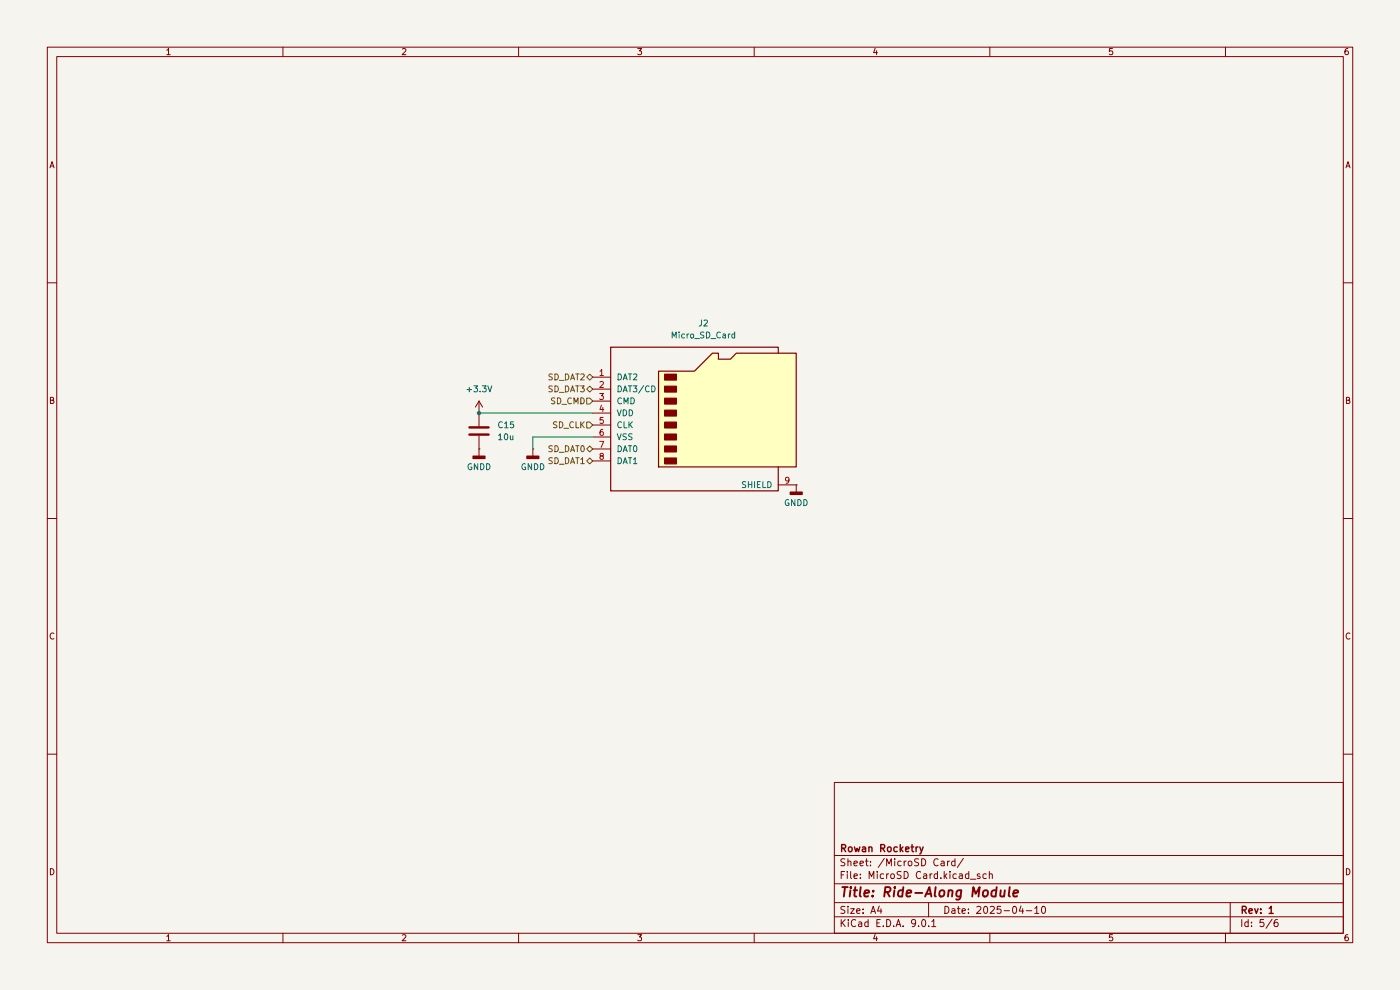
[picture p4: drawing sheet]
(kicad_sch
 (version 20250114)
 (generator "eeschema")
 (generator_version "9.0")
 (paper "A4")
 (title_block
  (title "Ride-Along Module")
  (date "2025-04-10")
  (rev "1")
  (company "Rowan Rocketry"))
 (lib_symbols
  (symbol "Connector:Micro_SD_Card"
   (pin_names
    (offset 1.016)) (exclude_from_sim no) (in_bom yes) (on_board yes)
   (property "Reference" "J" (at -16.51 15.24 0) (effects (font (size 1.27 1.27))))
   (property "Value" "Micro_SD_Card" (at 16.51 15.24 0) (effects (font (size 1.27 1.27)) (justify right)))
   (property "Footprint" "" (at 29.21 7.62 0) (effects (font (size 1.27 1.27)) (hide yes)))
   (property "Datasheet" "https://www.we-online.com/components/products/datasheet/693072010801.pdf" (at 0 0 0) (effects (font (size 1.27 1.27)) (hide yes)))
   (property "Description" "Micro SD Card Socket" (at 0 0 0) (effects (font (size 1.27 1.27)) (hide yes)))
   (symbol "Micro_SD_Card_0_1"
    (polyline (pts (xy -8.89 -11.43) (xy -8.89 8.89) (xy -1.27 8.89) (xy 2.54 12.7) (xy 3.81 12.7) (xy 3.81 11.43) (xy 6.35 11.43) (xy 7.62 12.7) (xy 20.32 12.7) (xy 20.32 -11.43) (xy -8.89 -11.43)) (stroke (width 0.254) (type default)) (fill (type background)))
    (rectangle (start -7.62 8.255) (end -5.08 6.985) (stroke (width 0) (type default)) (fill (type outline)))
    (rectangle (start -7.62 5.715) (end -5.08 4.445) (stroke (width 0) (type default)) (fill (type outline)))
    (rectangle (start -7.62 3.175) (end -5.08 1.905) (stroke (width 0) (type default)) (fill (type outline)))
    (rectangle (start -7.62 0.635) (end -5.08 -0.635) (stroke (width 0) (type default)) (fill (type outline)))
    (rectangle (start -7.62 -1.905) (end -5.08 -3.175) (stroke (width 0) (type default)) (fill (type outline)))
    (rectangle (start -7.62 -4.445) (end -5.08 -5.715) (stroke (width 0) (type default)) (fill (type outline)))
    (rectangle (start -7.62 -6.985) (end -5.08 -8.255) (stroke (width 0) (type default)) (fill (type outline)))
    (rectangle (start -7.62 -9.525) (end -5.08 -10.795) (stroke (width 0) (type default)) (fill (type outline)))
    (polyline (pts (xy 16.51 12.7) (xy 16.51 13.97) (xy -19.05 13.97) (xy -19.05 -16.51) (xy 16.51 -16.51) (xy 16.51 -11.43)) (stroke (width 0.254) (type default)) (fill (type none))))
   (symbol "Micro_SD_Card_1_1"
    (pin bidirectional line (at -22.86 7.62 0) (length 3.81) (name "DAT2" (effects (font (size 1.27 1.27)))) (number "1" (effects (font (size 1.27 1.27)))))
    (pin bidirectional line (at -22.86 5.08 0) (length 3.81) (name "DAT3/CD" (effects (font (size 1.27 1.27)))) (number "2" (effects (font (size 1.27 1.27)))))
    (pin input line (at -22.86 2.54 0) (length 3.81) (name "CMD" (effects (font (size 1.27 1.27)))) (number "3" (effects (font (size 1.27 1.27)))))
    (pin power_in line (at -22.86 0 0) (length 3.81) (name "VDD" (effects (font (size 1.27 1.27)))) (number "4" (effects (font (size 1.27 1.27)))))
    (pin input line (at -22.86 -2.54 0) (length 3.81) (name "CLK" (effects (font (size 1.27 1.27)))) (number "5" (effects (font (size 1.27 1.27)))))
    (pin power_in line (at -22.86 -5.08 0) (length 3.81) (name "VSS" (effects (font (size 1.27 1.27)))) (number "6" (effects (font (size 1.27 1.27)))))
    (pin bidirectional line (at -22.86 -7.62 0) (length 3.81) (name "DAT0" (effects (font (size 1.27 1.27)))) (number "7" (effects (font (size 1.27 1.27)))))
    (pin bidirectional line (at -22.86 -10.16 0) (length 3.81) (name "DAT1" (effects (font (size 1.27 1.27)))) (number "8" (effects (font (size 1.27 1.27)))))
    (pin passive line (at 20.32 -15.24 180) (length 3.81) (name "SHIELD" (effects (font (size 1.27 1.27)))) (number "9" (effects (font (size 1.27 1.27))))))
   (embedded_fonts no))
  (symbol "Device:C"
   (pin_numbers (hide yes))
   (pin_names
    (offset 0.254)) (exclude_from_sim no) (in_bom yes) (on_board yes)
   (property "Reference" "C" (at 0.635 2.54 0) (effects (font (size 1.27 1.27)) (justify left)))
   (property "Value" "C" (at 0.635 -2.54 0) (effects (font (size 1.27 1.27)) (justify left)))
   (property "Footprint" "" (at 0.9652 -3.81 0) (effects (font (size 1.27 1.27)) (hide yes)))
   (property "Datasheet" "~" (at 0 0 0) (effects (font (size 1.27 1.27)) (hide yes)))
   (property "Description" "Unpolarized capacitor" (at 0 0 0) (effects (font (size 1.27 1.27)) (hide yes)))
   (symbol "C_0_1"
    (polyline (pts (xy -2.032 0.762) (xy 2.032 0.762)) (stroke (width 0.508) (type default)) (fill (type none)))
    (polyline (pts (xy -2.032 -0.762) (xy 2.032 -0.762)) (stroke (width 0.508) (type default)) (fill (type none))))
   (symbol "C_1_1"
    (pin passive line (at 0 3.81 270) (length 2.794) (name "~" (effects (font (size 1.27 1.27)))) (number "1" (effects (font (size 1.27 1.27)))))
    (pin passive line (at 0 -3.81 90) (length 2.794) (name "~" (effects (font (size 1.27 1.27)))) (number "2" (effects (font (size 1.27 1.27))))))
   (embedded_fonts no))
  (symbol "power:+3.3V"
   (power)
   (pin_numbers (hide yes))
   (pin_names
    (offset 0) (hide yes)) (exclude_from_sim no) (in_bom yes) (on_board yes)
   (property "Reference" "#PWR" (at 0 -3.81 0) (effects (font (size 1.27 1.27)) (hide yes)))
   (property "Value" "+3.3V" (at 0 3.556 0) (effects (font (size 1.27 1.27))))
   (property "Footprint" "" (at 0 0 0) (effects (font (size 1.27 1.27)) (hide yes)))
   (property "Datasheet" "" (at 0 0 0) (effects (font (size 1.27 1.27)) (hide yes)))
   (property "Description" "Power symbol creates a global label with name \"+3.3V\"" (at 0 0 0) (effects (font (size 1.27 1.27)) (hide yes)))
   (symbol "+3.3V_0_1"
    (polyline (pts (xy -0.762 1.27) (xy 0 2.54)) (stroke (width 0) (type default)) (fill (type none)))
    (polyline (pts (xy 0 2.54) (xy 0.762 1.27)) (stroke (width 0) (type default)) (fill (type none)))
    (polyline (pts (xy 0 0) (xy 0 2.54)) (stroke (width 0) (type default)) (fill (type none))))
   (symbol "+3.3V_1_1"
    (pin power_in line (at 0 0 90) (length 0) (name "~" (effects (font (size 1.27 1.27)))) (number "1" (effects (font (size 1.27 1.27))))))
   (embedded_fonts no))
  (symbol "power:GNDD"
   (power)
   (pin_numbers (hide yes))
   (pin_names
    (offset 0) (hide yes)) (exclude_from_sim no) (in_bom yes) (on_board yes)
   (property "Reference" "#PWR" (at 0 -6.35 0) (effects (font (size 1.27 1.27)) (hide yes)))
   (property "Value" "GNDD" (at 0 -3.175 0) (effects (font (size 1.27 1.27))))
   (property "Footprint" "" (at 0 0 0) (effects (font (size 1.27 1.27)) (hide yes)))
   (property "Datasheet" "" (at 0 0 0) (effects (font (size 1.27 1.27)) (hide yes)))
   (property "Description" "Power symbol creates a global label with name \"GNDD\" , digital ground" (at 0 0 0) (effects (font (size 1.27 1.27)) (hide yes)))
   (symbol "GNDD_0_1"
    (rectangle (start -1.27 -1.524) (end 1.27 -2.032) (stroke (width 0.254) (type default)) (fill (type outline)))
    (polyline (pts (xy 0 0) (xy 0 -1.524)) (stroke (width 0) (type default)) (fill (type none))))
   (symbol "GNDD_1_1"
    (pin power_in line (at 0 0 270) (length 0) (name "~" (effects (font (size 1.27 1.27)))) (number "1" (effects (font (size 1.27 1.27))))))
   (embedded_fonts no)))
 (junction
  (at 101.6 87.63)
  (diameter 0)
  (color 0 0 0 0))
 (wire
  (pts (xy 113.03 92.71) (xy 125.73 92.71))
  (stroke (width 0) (type default)))
 (wire
  (pts (xy 113.03 95.25) (xy 113.03 92.71))
  (stroke (width 0) (type default)))
 (wire
  (pts (xy 101.6 87.63) (xy 125.73 87.63))
  (stroke (width 0) (type default)))
 (hierarchical_label "SD_CMD"
  (shape input)
  (at 125.73 85.09 180)
  (effects (font (size 1.27 1.27)) (justify right)))
 (hierarchical_label "SD_DAT2"
  (shape bidirectional)
  (at 125.73 80.01 180)
  (effects (font (size 1.27 1.27)) (justify right)))
 (hierarchical_label "SD_CLK"
  (shape input)
  (at 125.73 90.17 180)
  (effects (font (size 1.27 1.27)) (justify right)))
 (hierarchical_label "SD_DAT3"
  (shape bidirectional)
  (at 125.73 82.55 180)
  (effects (font (size 1.27 1.27)) (justify right)))
 (hierarchical_label "SD_DAT0"
  (shape bidirectional)
  (at 125.73 95.25 180)
  (effects (font (size 1.27 1.27)) (justify right)))
 (hierarchical_label "SD_DAT1"
  (shape bidirectional)
  (at 125.73 97.79 180)
  (effects (font (size 1.27 1.27)) (justify right)))
 (symbol
  (lib_id "power:GNDD")
  (at 113.03 95.25 0)
  (unit 1)
  (exclude_from_sim no)
  (in_bom yes)
  (on_board yes)
  (dnp no)
  (fields_autoplaced yes)
  (property "Reference" "#PWR032" (at 113.03 101.6 0) (effects (font (size 1.27 1.27)) (hide yes)))
  (property "Value" "GNDD" (at 113.03 99.06 0) (effects (font (size 1.27 1.27))))
  (property "Footprint" "" (at 113.03 95.25 0) (effects (font (size 1.27 1.27)) (hide yes)))
  (property "Datasheet" "" (at 113.03 95.25 0) (effects (font (size 1.27 1.27)) (hide yes)))
  (property "Description" "Power symbol creates a global label with name \"GNDD\" , digital ground" (at 113.03 95.25 0) (effects (font (size 1.27 1.27)) (hide yes)))
  (pin "1")
  (instances (project "" (path "" (reference "#PWR03") (unit 1))) (project "" (path "" (reference "#PWR032") (unit 1)))))
 (symbol
  (lib_id "power:+3.3V")
  (at 101.6 87.63 0)
  (unit 1)
  (exclude_from_sim no)
  (in_bom yes)
  (on_board yes)
  (dnp no)
  (fields_autoplaced yes)
  (property "Reference" "#PWR030" (at 101.6 91.44 0) (effects (font (size 1.27 1.27)) (hide yes)))
  (property "Value" "+3.3V" (at 101.6 82.55 0) (effects (font (size 1.27 1.27))))
  (property "Footprint" "" (at 101.6 87.63 0) (effects (font (size 1.27 1.27)) (hide yes)))
  (property "Datasheet" "" (at 101.6 87.63 0) (effects (font (size 1.27 1.27)) (hide yes)))
  (property "Description" "Power symbol creates a global label with name \"+3.3V\"" (at 101.6 87.63 0) (effects (font (size 1.27 1.27)) (hide yes)))
  (pin "1")
  (instances (project "" (path "" (reference "#PWR02") (unit 1))) (project "" (path "" (reference "#PWR030") (unit 1)))))
 (symbol
  (lib_id "power:GNDD")
  (at 101.6 95.25 0)
  (unit 1)
  (exclude_from_sim no)
  (in_bom yes)
  (on_board yes)
  (dnp no)
  (fields_autoplaced yes)
  (property "Reference" "#PWR031" (at 101.6 101.6 0) (effects (font (size 1.27 1.27)) (hide yes)))
  (property "Value" "GNDD" (at 101.6 99.06 0) (effects (font (size 1.27 1.27))))
  (property "Footprint" "" (at 101.6 95.25 0) (effects (font (size 1.27 1.27)) (hide yes)))
  (property "Datasheet" "" (at 101.6 95.25 0) (effects (font (size 1.27 1.27)) (hide yes)))
  (property "Description" "Power symbol creates a global label with name \"GNDD\" , digital ground" (at 101.6 95.25 0) (effects (font (size 1.27 1.27)) (hide yes)))
  (pin "1")
  (instances (project "" (path "" (reference "#PWR01") (unit 1))) (project "" (path "" (reference "#PWR031") (unit 1)))))
 (symbol
  (lib_id "power:GNDD")
  (at 168.91 102.87 0)
  (unit 1)
  (exclude_from_sim no)
  (in_bom yes)
  (on_board yes)
  (dnp no)
  (fields_autoplaced yes)
  (property "Reference" "#PWR033" (at 168.91 109.22 0) (effects (font (size 1.27 1.27)) (hide yes)))
  (property "Value" "GNDD" (at 168.91 106.68 0) (effects (font (size 1.27 1.27))))
  (property "Footprint" "" (at 168.91 102.87 0) (effects (font (size 1.27 1.27)) (hide yes)))
  (property "Datasheet" "" (at 168.91 102.87 0) (effects (font (size 1.27 1.27)) (hide yes)))
  (property "Description" "Power symbol creates a global label with name \"GNDD\" , digital ground" (at 168.91 102.87 0) (effects (font (size 1.27 1.27)) (hide yes)))
  (pin "1")
  (instances (project "" (path "" (reference "#PWR04") (unit 1))) (project "" (path "" (reference "#PWR033") (unit 1)))))
 (symbol
  (lib_id "Device:C")
  (at 101.6 91.44 0)
  (unit 1)
  (exclude_from_sim no)
  (in_bom yes)
  (on_board yes)
  (dnp no)
  (fields_autoplaced yes)
  (property "Reference" "C15" (at 105.41 90.1699 0) (effects (font (size 1.27 1.27)) (justify left)))
  (property "Value" "10u" (at 105.41 92.7099 0) (effects (font (size 1.27 1.27)) (justify left)))
  (property "Footprint" "Capacitor_SMD:C_0603_1608Metric" (at 102.5652 95.25 0) (effects (font (size 1.27 1.27)) (hide yes)))
  (property "Datasheet" "~" (at 101.6 91.44 0) (effects (font (size 1.27 1.27)) (hide yes)))
  (property "Description" "Unpolarized capacitor" (at 101.6 91.44 0) (effects (font (size 1.27 1.27)) (hide yes)))
  (pin "2")
  (pin "1")
  (instances (project "" (path "" (reference "C1") (unit 1))) (project "" (path "" (reference "C15") (unit 1)))))
 (symbol
  (lib_id "Connector:Micro_SD_Card")
  (at 148.59 87.63 0)
  (unit 1)
  (exclude_from_sim no)
  (in_bom yes)
  (on_board yes)
  (dnp no)
  (fields_autoplaced yes)
  (property "Reference" "J2" (at 149.225 68.58 0) (effects (font (size 1.27 1.27))))
  (property "Value" "Micro_SD_Card" (at 149.225 71.12 0) (effects (font (size 1.27 1.27))))
  (property "Footprint" "Connector_Card:microSD_HC_Molex_47219-2001" (at 177.8 80.01 0) (effects (font (size 1.27 1.27)) (hide yes)))
  (property "Datasheet" "https://www.we-online.com/components/products/datasheet/693072010801.pdf" (at 148.59 87.63 0) (effects (font (size 1.27 1.27)) (hide yes)))
  (property "Description" "Micro SD Card Socket" (at 148.59 87.63 0) (effects (font (size 1.27 1.27)) (hide yes)))
  (property "Purchase" "https://www.digikey.com/en/products/detail/molex/0472192001/3044807?s=N4IgTCBcDaICwHYwEYCcBaMAGLyQF0BfIA" (at 148.59 87.63 0) (effects (font (size 1.27 1.27)) (hide yes)))
  (pin "8")
  (pin "7")
  (pin "4")
  (pin "3")
  (pin "6")
  (pin "5")
  (pin "2")
  (pin "1")
  (pin "9")
  (instances (project "" (path "" (reference "J1") (unit 1))) (project "" (path "" (reference "J2") (unit 1))))))
